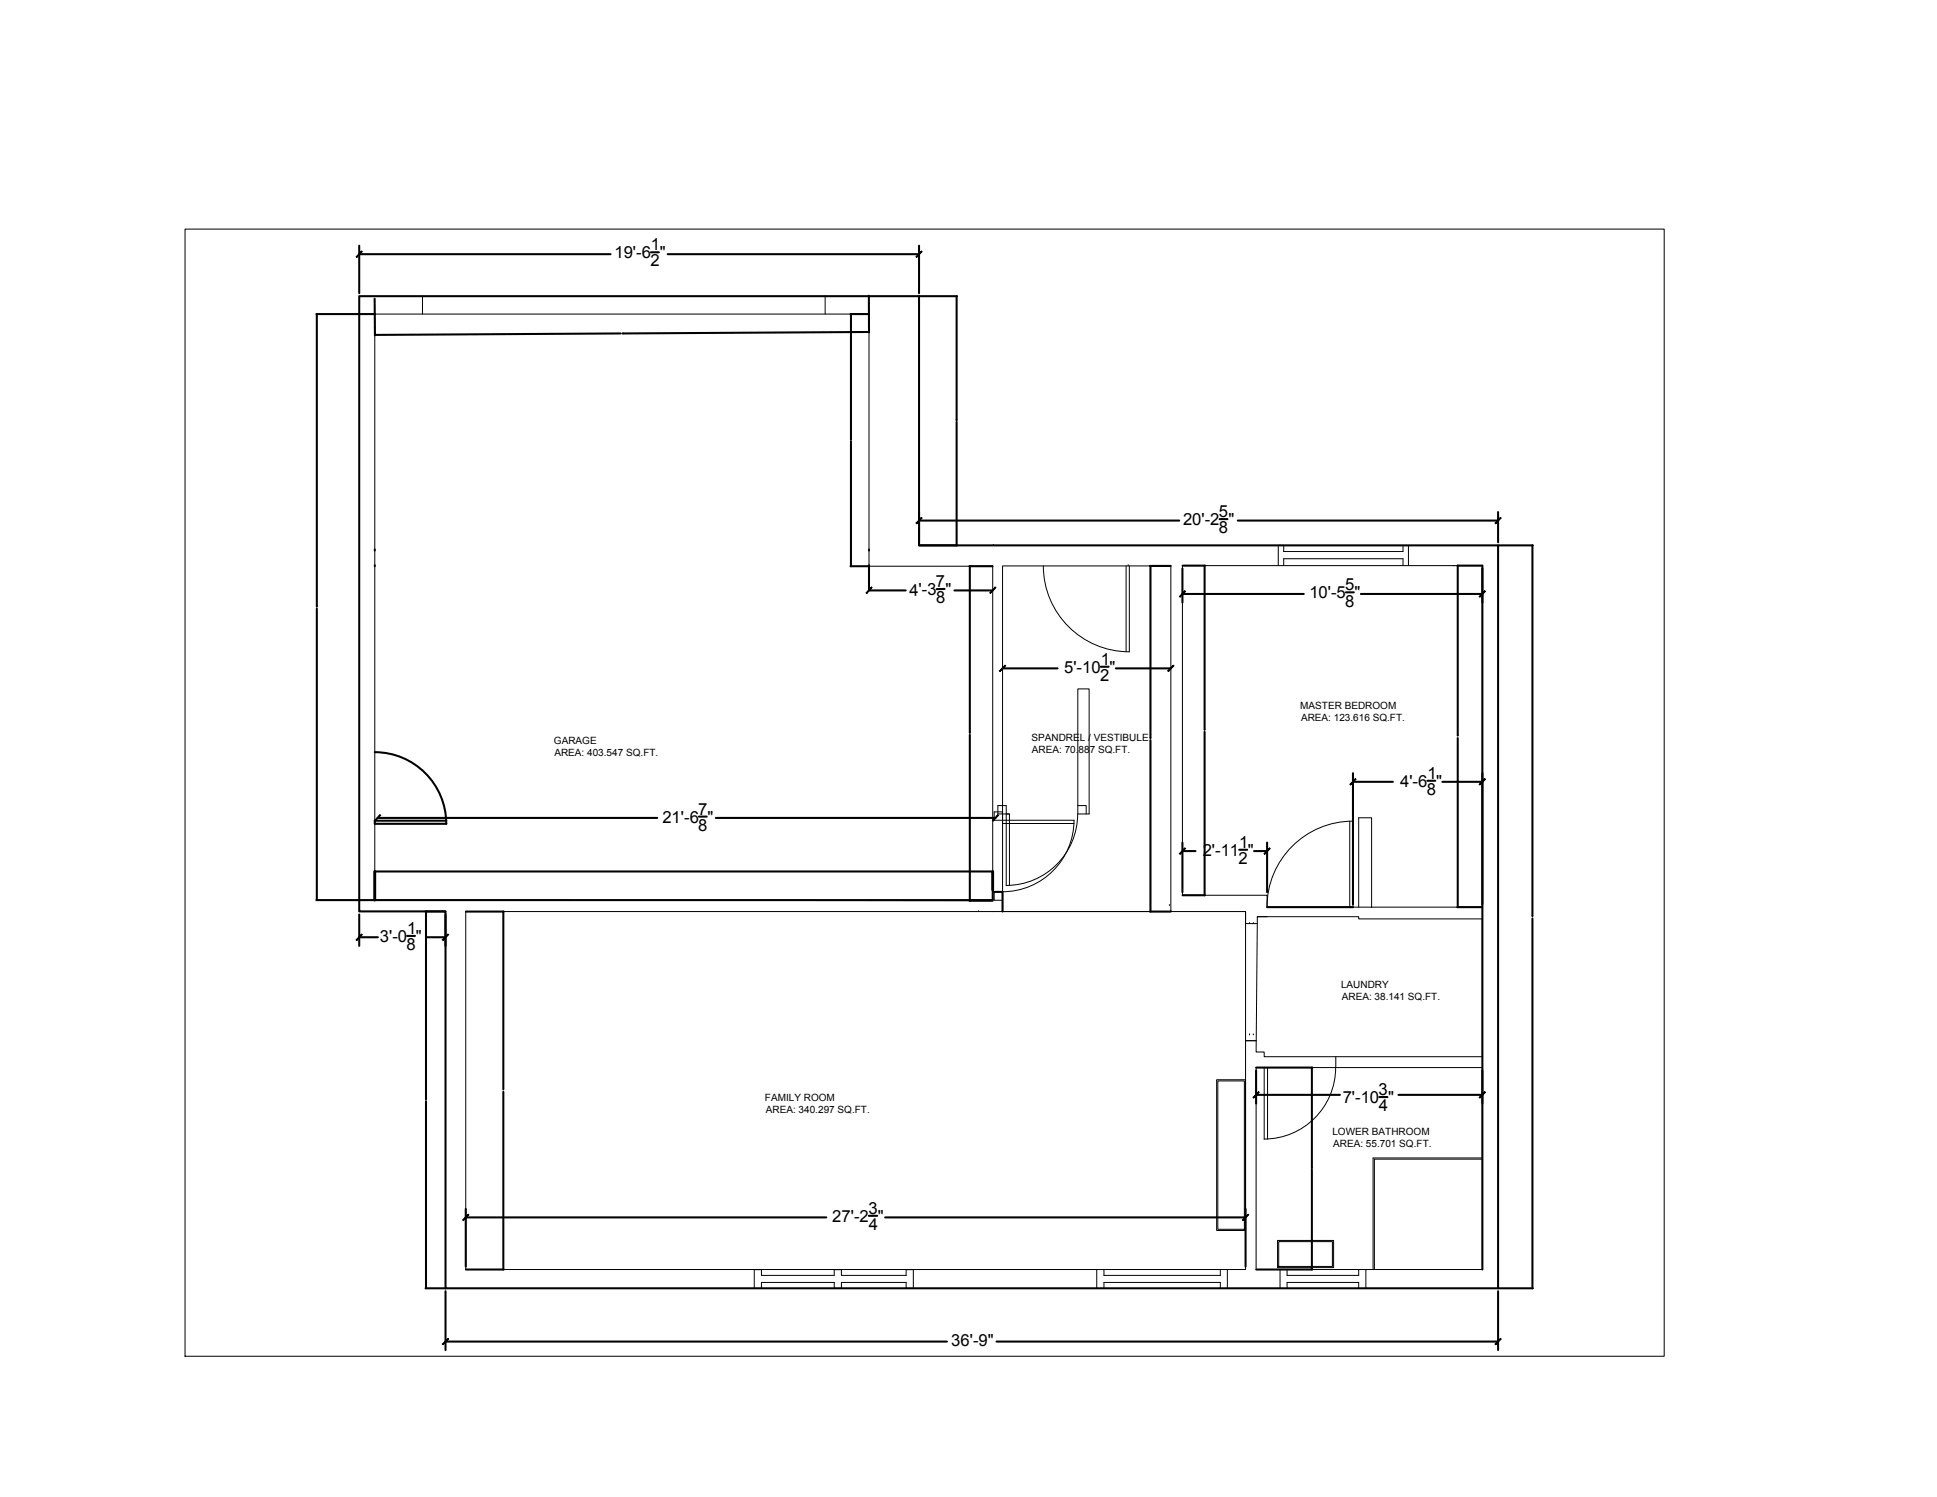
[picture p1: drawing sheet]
<svg xmlns="http://www.w3.org/2000/svg" width="279mm" height="216mm" viewBox="0 0 279 216" stroke-linecap="round" stroke-linejoin="round" font-family="sans-serif">
<!-- layer: A101-Floorplan-1st-floor -->
<g fill="none" stroke="#000" stroke-width=".14">
<path d="M54.1 45.3h71.2v36.4h17.9v48.2l-89.1-.1zM60.9 42.7v2.6M119 42.7v2.6M143.3 78.7h.1M184.4 78.7v2.9M184.4 78.7h.7M185.2 78.7v.8h17.2v-.8M203.2 78.7v2.9M139.9 81.6v.1M144.6 81.6h24.3v49.9h-24.3zM150.5 81.6a12.4 12.4 0 0 0 12.4 12.4v-12.4M155.5 99.4h1.6v18h-1.6z"/>
<path d="M162.4 81.6v12.4M162.7 81.6h.1M170.6 81.6h43.2v49.2h-31v-1.7h-12.2zM185.2 81.6v-1h17.2v1M209.7 81.6h.1M145.1 117.4h.5M154.9 118.3a10.3 10.3 0 0 1-10.3 10.3M154.9 118.3h-11.5v-1.2h1.2v1.7h10.3M155.4 117.4a10.3 10.3 0 0 1-10.3 10.3M155.5 116.2h1.2v1.2M194.7 118.4v12.4M195.1 118.4a12.4 12.4 0 0 0-12.3 12.4"/>
<path d="M195.2 118.4v12.4M67.2 131.5h112.5v51.6h-112.5zM139.9 129.9h.1M141.2 131.5h.1M143.2 131.5h.1M143.4 128.6v1.2h1.2v-1.2M144.6 130.6h.1M145.6 127.7v-10.3h-1.7v-1.2h1.2v11.5M168.7 130.6h.1M168.9 131.5h.1M179.7 131.5v1.7h1.7M180.2 133.2h.1"/>
<path d="M180.8 133.2h.1M181.4 132.2h14.6v.3h17.8v19.9h-31.4v-.7h-1.2zM181.4 132.2h1.4M196 130.8v-12.9h1.8v13M175.5 155.7h4.2v21.8h-4.2zM175.7 155.9h3.8v21.4h-3.8zM179.7 150.1h1.5M180.2 149.2h.1M180.8 149.2h.1M181.2 154h32.6v29.1h-32.6zM182.4 154v10.3M182.8 154v10.3"/>
<path d="M192.7 154a10.3 10.3 0 0 1-10.4 10.3M192.7 152.4v1.6M184.3 178.9h8.1v3.9h-8.1zM184.4 179.1h7.8v3.5h-7.8zM213.8 167h-15.7v16.1M213.8 167.2h-15.6v15.9M108.8 183.1h1M108.8 185.8h1M108.8 183.1v2.7M109.8 183.1v.8h10.5v-.8M109.8 185.8v-.8h10.5v.8M120.3 183.1h1.1"/>
<path d="M120.3 185.8h1.1M121.4 183.1v.8h9.3v-.8M121.4 185.8v-.8h9.3v.8M130.7 183.1h1M131.7 185.8h-1h1M131.7 183.1v2.7M158.2 183.1v2.7M159.2 183.1v.8h16.8v-.8M159.2 185.8v-.8h16.8v.8M177 183.1v2.7M184.6 183.1v2.7M185.7 183.1v.8h10.3v-.8"/>
<path d="M185.7 185.8v-.8h10.3v.8M197 183.1v2.7"/>
</g>
<g fill="none" stroke="#000" stroke-width=".3">
<path d="M51.8 42.7h80.8v36h83.5v107.1h-151.8v-54.4h-12.5zM54.1 79.4h.1M125.3 79.4h.1M54.1 81.7h.1M125.3 81.7h.1M125.3 81.7v3.5h5.3M136.2 84.9l-1.1 .1M137.7 85.2h5.5M139.8 81.7h3.4M139.9 81.7v23.9M213.8 81.6v101.5M54 108.5a10.3 10.3 0 0 1 10.4 10.3"/>
<path d="M54.5 118h40.3M64.4 118.4h-10.3v.4h10.3M100.8 117.8h1.1M103.3 118h40.3M139.9 105.6v.1M139.9 106v23.9M54.1 125.7h89.1v4.1h-89.1zM139.8 129.9h3.4M143.4 128.6h1.2v2.9M182.8 130.8h12.4"/>
</g>
<path d="M54.1 125.7v4.1M143.2 125.7v2.7" fill="none" stroke="#000" stroke-width=".4"/>
<!-- layer: A101-Text -->
<g fill="none" stroke="#000" stroke-width=".3">
<path d="M51.8 35.4v6.9M51.8 36.7h36.3M93.9 36.4h1.1M96.3 36.7h36.3M132.6 35.4v6.9M45.6 45.3h8.4M45.7 45.3v42.1M54 43.1l.1 5.3M89.5 48.1l-35.4 .2M89.8 48.1h.1M122.7 45.3h2.6M122.7 45.3v18"/>
<path d="M125.3 42.7v5.2M125.3 47.9l-35.4 .2M132.6 42.7h5.4M138 42.7v17.8M122.7 63.4h.1M122.7 63.7v18M132.6 73.9v4.3M132.6 75.1h37.5M132.6 78.7h5.4M138 60.6h.1M138 60.9v17.8M175.9 74.9h1.2"/>
<path d="M178.5 75.1h37.6M216.1 73.9v4.3M216.1 78.7h5M221 78.7v53.3M45.7 87.4v.1M45.7 87.8v42M122.7 81.7h2.6M144.6 96.4h7.9M158.8 96.2h1.1M161 96.4h7.9M165.9 81.6h3M165.9 81.6v24.7"/>
<path d="M170.6 82v4.9M170.6 85.7h17.5M170.6 81.6h3.2M173.8 81.6v23.5M194.1 85.4h1.2M196.3 85.7h17.5M210.2 81.6h3.6M210.3 81.6v24.4M213.8 82v4.9M165.9 106.4v.1M165.9 106.7v24.8M173.8 105.2v.1"/>
<path d="M173.8 105.6v23.5M195.2 111.5v18.9M195.2 112.8h5.7M205.9 112.6h1.1M208 112.8h5.8M210.3 106v.1M210.3 106.4v24.4M213.8 111.5v18.9M45.6 129.8h8.4M51.8 131.9v4.5M51.8 135.2h2.7M58.7 135h1.2"/>
<path d="M61.4 131.4h2.8M61.4 131.4v27M61.6 135.2h2.7M64.3 131.9v4.5M67.2 131.5h5.5M72.6 131.5v25.6M165.9 131.5h3M170.6 121.5v7.2M170.6 122.7h1.8M170.6 129.1h3.2M178.8 122.6h1.1M180.9 122.7h1.9"/>
<path d="M182.8 121.5v7.2M210.2 130.8h3.6M221 132.1h.1M221 132.5v53.3M61.4 158.5v.1M61.4 158.8v27M72.6 157.5v25.6M181.2 154.4v4.8M181.2 157.9h12.1M181.2 154h8.1M189.2 154v14.3M198.9 158.2h1.2"/>
<path d="M201.7 157.9h12.1M213.8 154.4v4.8M67.2 174.3v8.4M67.2 175.6h52M125.3 175.3h1.2M127.7 175.6h52M179.7 174.3v8.4M189.2 168.4v.1M189.2 168.7v14.4M61.4 185.8h2.8M64.3 186.2v8.5M64.3 193.5h72.3"/>
<path d="M67.2 183.1h5.5M143.7 193.5h72.4M181.2 183.1h8.1M216.1 186.2v8.5M216.1 185.8h5"/>
</g>
<g fill="none" stroke="#000" stroke-width=".14">
<path d="M26.7 33h213.4v162.6h-213.4zM45.7 45.3h.1M54.1 48.3h.1M122.7 45.3h.1M125.4 47.9h-.1M138 42.7h.1M138 78.6v.1M221 78.6l.1 .1M122.7 81.6l.1 .1M165.9 81.6h.1M173.7 81.6h.1M210.2 81.6h.1"/>
<path d="M45.7 129.8h.1M61.4 131.4l.1 .1M72.6 131.4v.1M165.9 131.4l.1 .1M173.7 129.1h.1M210.2 130.8l.1 .1M189.2 153.9l.1 .1M61.4 185.8h.1M72.6 183.1h.1M189.2 183.1h.1M221 185.8h.1"/>
</g>
<!-- layer: A101-Floorplan-1st-floor -->
<g fill="#000" stroke="#000" stroke-width=".14">
<path d="M125.7 84.7l-.7 .9 .8-.8zM125.7 84.7l-.7 .9-.1-.1z"/>
<path d="M143.6 84.7l-.8 .8 .1 .1zM143.6 84.7l.1 .1-.8 .8z"/>
<path d="M54.8 117.5l-.7 .9 .8-.8zM54.8 117.5l-.7 .9-.1-.1z"/>
<path d="M143.2 118.3v.1l.8-.9zM144 117.5v.1l-.8 .8z"/>
</g>
<!-- layer: A101-Text -->
<g fill="#000" stroke="#000" stroke-width=".14">
<path d="M52.2 36.2l-.7 .9 .8-.8zM52.2 36.2l-.7 .9-.1-.1z"/>
<path d="M132.1 37l.1 .1 .7-.9zM132.9 36.2l.1 .1-.8 .8z"/>
<path d="M132.9 74.6l-.7 .9 .8-.8zM132.1 75.4l.8-.8-.7 .9z"/>
<path d="M215.6 75.4l.1 .1 .8-.9zM216.5 74.6v.1l-.8 .8z"/>
<path d="M145 95.9l-.7 .9 .8-.8zM145 95.9l-.7 .9h-.1z"/>
<path d="M168.4 96.8h.1l.7-.9zM169.2 95.9l.1 .1-.8 .8z"/>
<path d="M170.9 85.2l-.7 .9 .8-.8zM170.9 85.2l-.7 .9-.1-.1z"/>
<path d="M213.4 86v.1l.8-.9zM214.2 85.2l.1 .1-.9 .8z"/>
<path d="M195.5 112.3l-.7 .9 .8-.8zM194.7 113.1l.8-.8-.7 .9z"/>
<path d="M213.4 113.1v.1l.8-.9zM214.2 112.3l.1 .1-.9 .8z"/>
<path d="M52.2 134.7l-.7 .9 .8-.8zM52.2 134.7l-.7 .9-.1-.1z"/>
<path d="M63.8 135.5l.1 .1 .7-.9zM64.6 134.7l.1 .1-.8 .8z"/>
<path d="M170.9 122.3l-.7 .9 .8-.8zM170.9 122.3l-.7 .9-.1-.1z"/>
<path d="M182.3 123.1l.1 .1 .7-.9zM183.1 122.3l.1 .1-.8 .8z"/>
<path d="M181.5 157.5l-.7 .8 .8-.8zM181.5 157.5l-.7 .8h-.1z"/>
<path d="M213.4 158.3l.8-.8zM214.2 157.5h.1l-.9 .8z"/>
<path d="M67.5 175.1l-.7 .9 .8-.8zM67.5 175.1l-.7 .9-.1-.1z"/>
<path d="M179.2 175.9l.1 .1 .7-.9zM180 175.1l.1 .1-.8 .8z"/>
<path d="M64.6 193l-.7 .9 .8-.8zM63.8 193.8l.8-.8-.7 .9z"/>
<path d="M215.6 193.8l.1 .1 .8-.9zM216.5 193v.1l-.8 .8z"/>
</g>
<g font-size="2.4">
<text x="88.6" y="37.3">19'-6 &quot;</text>
<text x="93.8" y="38.4">2</text>
<text x="93.9" y="36.1">1</text>
<text x="170.6" y="75.7">20'-2 &quot;</text>
<text x="175.8" y="74.6">5</text>
<text x="175.8" y="76.9">8</text>
<text x="131.2" y="85.9" transform="rotate(-1 131.2 85.9)">4'-3</text>
<text x="135" y="84.7" transform="rotate(-1 135 84.7)">7</text>
<text x="135" y="87" transform="rotate(-1 135 87)">8</text>
<text x="136.4" y="85.8">&quot;</text>
<text x="188.9" y="86.3">10'-5 &quot;</text>
<text x="194" y="85.1">5</text>
<text x="194" y="87.5">8</text>
<text x="158.8" y="95.9">1</text>
<text x="153.5" y="97">5'-10 &quot;</text>
<text x="158.7" y="98.2">2</text>
<text x="202" y="113.5">4'-6 &quot;</text>
<text x="205.9" y="112.3">1</text>
<text x="95.5" y="118.6">21'-6 &quot;</text>
<text x="100.7" y="117.5">7</text>
<text x="100.7" y="119.8">8</text>
<text x="205.8" y="114.7">8</text>
<text x="173.5" y="123.4">2'-11 &quot;</text>
<text x="178.7" y="124.6">2</text>
<text x="178.7" y="122.3">1</text>
<text x="54.8" y="135.8">3'-0 &quot;</text>
<text x="58.6" y="137">8</text>
<text x="58.7" y="134.7">1</text>
<text x="193.7" y="159.1">7'-10 &quot;</text>
<text x="198.9" y="157.9">3</text>
<text x="198.9" y="160.2">4</text>
<text x="120.1" y="176.2">27'-2 &quot;</text>
<text x="125.3" y="175">3</text>
<text x="125.3" y="177.3">4</text>
<text x="137.2" y="194.1">36'-9&quot;</text>
</g>
<g font-size="1.4">
<text x="79.9" y="107.3">GARAGE</text>
<text x="148.8" y="106.8">SPANDREL / VESTIBULE</text>
<text x="187.6" y="102.2">MASTER BEDROOM</text>
<text x="187.7" y="104">AREA: 123.616 SQ.FT.</text>
<text x="80" y="109">AREA: 403.547 SQ.FT.</text>
<text x="148.8" y="108.5">AREA: 70.887 SQ.FT.</text>
<text x="193.4" y="142.5">LAUNDRY</text>
<text x="193.5" y="144.2">AREA: 38.141 SQ.FT.</text>
<text x="110.3" y="158.8">FAMILY ROOM</text>
<text x="110.5" y="160.5">AREA: 340.297 SQ.FT.</text>
<text x="192.2" y="163.7">LOWER BATHROOM</text>
<text x="192.3" y="165.5">AREA: 55.701 SQ.FT.</text>
</g>
</svg>
